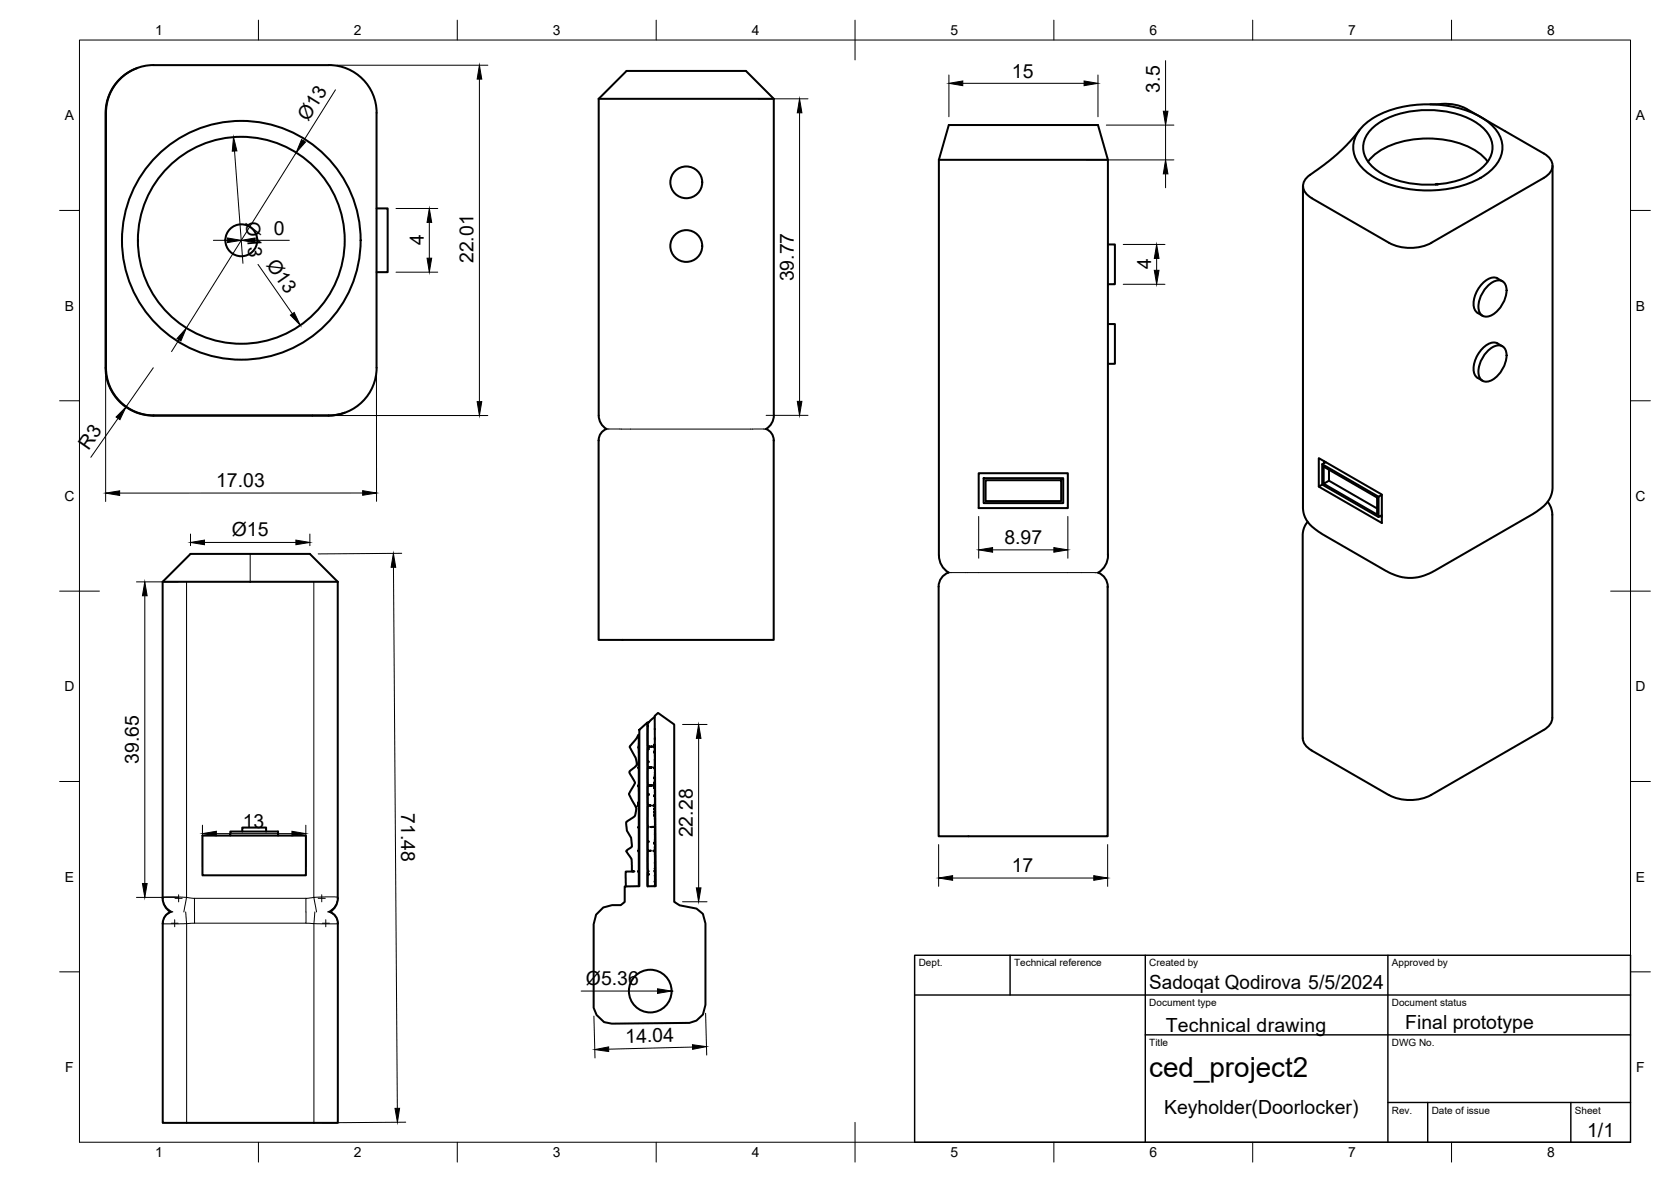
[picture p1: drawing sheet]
<svg xmlns="http://www.w3.org/2000/svg" width="420mm" height="297mm" viewBox="0 0 420 297" stroke-linecap="round" stroke-linejoin="round" font-family="sans-serif">
<!-- layer: Visible -->
<g fill="none" stroke="#000" stroke-width=".51">
<path d="M34.6 17.1l-1.7 .7-1.6 1-2.1 2.1-1.6 2.6-.6 1.7-.4 1.6-.1 61.9a25.3 25.3 0 0 0 .3 6.4 12 12 0 0 0 11.7 9.3h44.3l2.1-.2 1.8-.5M94.7 28.4v64M94.7 28.4a12 12 0 0 0-12-12l-44-.1a12 12 0 0 0-12.1 12.1v64a12 12 0 0 0 12.1 12h44a12 12 0 0 0 12-12M150.5 24.8l7-7h30.1l7 7M150.5 24.8h44.1M150.5 24.8v79.6M194.6 24.8v79.6M341.8 32.7l-2.2 2.7-3.2 3.2-3.5 2.9-2.7 1.9a4.6 4.6 0 0 0-2.6 3.2 3.5 3.5 0 0 0 2.2 3.2l19.5 11.2M343.2 31.2a24.6 24.6 0 0 1 16.7-5 24 24 0 0 1 14.9 5 7.2 7.2 0 0 1 0 11.7 24.6 24.6 0 0 1-16.6 5 24 24 0 0 1-15-5 7.2 7.2 0 0 1 0-11.7zM345.2 32.1a21.9 21.9 0 0 1 16.3-4.3 18.6 18.6 0 0 1 12.2 5.2 6.1 6.1 0 0 1-.8 9 21.9 21.9 0 0 1-16.4 4.3 18.6 18.6 0 0 1-12.2-5.2 6.1 6.1 0 0 1 .9-9zM359.6 26.2h1.9a12.4 12.4 0 0 1 7.2 1.2l19.5 11.2a3.1 3.1 0 0 1 2.1 2.5 3.1 3.1 0 0 1-1.3 3.1l-29.1 16.8a11.7 11.7 0 0 1-10.6 0M94.7 52.4h2.8v16h-2.8"/>
<path d="M236.1 40.2l2.5-8.8h37.5l2.5 8.8M236.1 40.2h42.5M236.1 40.2v99.4M278.6 40.2v99.3a4.9 4.9 0 0 1-2.5 4.4M344 40.6a16.3 16.3 0 0 1 10.6-5.4 24.3 24.3 0 0 1 17.2 3.2l2.3 2.2M361 46.4l.4-.2-.3 .2M361.4 46.2l.1 .1M390.4 41.6v81.1l-.3 1.6-.6 1.3-.9 1.2-3.2 2.4-25.3 14.6-2.8 1.1-2.3 .3-2.7-.2-3.2-1.2-16.5-9.5-3.3-2.5-.8-1.1-.6-1.5-.3-1.4v-81.1M278.6 61.4h1.7v10h-1.7M374 71.9a3.3 3.3 0 0 1 3.8-1.2 3.3 3.3 0 0 1 .8 3.8 7 7 0 0 1-4.7 5.1 2.1 2.1 0 0 1-2.2-2.5l.5-2.4 .8-1.5zM377.8 70.7a3 3 0 0 0-4.4 0 7.1 7.1 0 0 0-2.6 7l.7 .9 1.3 .8M278.6 81.4h1.7v10h-1.7"/>
<path d="M374 88.2a3.3 3.3 0 0 1 3.8-1.2 3.3 3.3 0 0 1 .8 3.9 7 7 0 0 1-4.7 5 2.1 2.1 0 0 1-2.2-2.5l.5-2.3 .8-1.6zM377.8 87a3 3 0 0 0-4.4 0 7.1 7.1 0 0 0-2.6 7.1l.7 .9 1.3 .7M150.5 104.4l.2 1.1 .5 1.1 1.3 1.2a3 3 0 0 0-2 2.8M194.6 104.4l-.2 1.1-.5 1.1-1.3 1.2a3 3 0 0 1 1.9 3v50h-44v-50.2M246.1 118.9h22.4v8.8h-22.4zM332.5 116.7l14.1 8.1M332.9 115.9v.5M333.4 116.1l-.9 .6v5.1l14.1 8.1M334.2 118.1v2.7l-1.4 .8v-4.3l13.5 7.7v4.3l-13.5-7.7M236.1 139.6a5 5 0 0 0 2.4 4.3M247.3 120.2h20v6.2h-20zM247.8 120.7h19v5.2h-19z"/>
<path d="M328.8 131.1l-.8 1.4-.4 1.7v51.3l.2 1 .9 1.3 1.1 .8 19.4 11.2M332.5 121.8l-.9 .5v-7.2l15.9 9.2v7.1l-15.9-9.1M334.2 120.8l12.1 7M347.1 129.7l.4 .2M347.5 124.4l-.9 .4v5.1l.9-.4M389.1 126.1l.9 1.5 .3 1.5v51.3l-.2 1-.9 1.3-1.1 .8-28.3 16.3a11.8 11.8 0 0 1-10.6 0M40.9 146.2h44M84.9 146.2l-7-7h-30l-7 7v79.5a4 4 0 0 0 2 3.5 3 3 0 0 0-2 2.8M84.9 146.2v79.4a3.8 3.8 0 0 1-1.9 3.6 3 3 0 0 1 1.9 2.8M238.5 143.9a3.8 3.8 0 0 0-2.5 3.7v62.5h42.5v-62.6a3.7 3.7 0 0 0-2.4-3.6M160.8 183.4l2-1.8v41.1h2.1l-.3-42.8 .9-.7 4 2.9v44.5l1.4 .9 4.2 .8 1.6 1.4 .7 2.4v20.4l-.7 2.5-1.6 1.5-1.7 .6-19.6 .1-1.9-.3-1.9-1.8-.7-1.8v-21l.6-2.4 1.8-1.8 2.2-.6h2.2l1-.8v-3.9l3.7-.1zM163 191.2l.1 .3z"/>
<path d="M163 192.9v.1zM163 199.5l.1 .3zM163 188l.1 .3zM163.2 192.9l.2-.1zM163.2 187.6h.3zM163.3 197.4l.3-.1zM163.6 192.9l.3-.1zM163.7 197.4l.3-.1zM163.7 187.6h.3zM164.1 187.6h.4v.2zM164.5 195.3v.3zM164.5 197.7v.3z"/>
<path d="M164.5 196.6v.3zM164.5 199.8v.3zM164.5 187.1v.3zM164.5 188.8v.3zM164.6 180.2l-1.7 1.6v5.7l.1 .1-.1 .6-.1 7.5 .1 1.6h.2l-.2 .2v4.2v.7h.4l-.4 .1v.3v4.8l.2 .3-.3 .1v5.7l.4 .1-.3 .1v.3v4.1l.2 .7-.2 .1-.1 .5 .1 3.1M164.6 183.1v.2M164.7 187.2v1.5M164.7 185.5v.3M164.7 190v2.5l-.2 .4 .2 .3v4l-.6 .2h.6v4.9l-.6 .2h.6v4.7l-.1 .5-.3 .1 .3 .1 .1 .4v5.3l-.4 .2 .2 .2 .1-.2 .1 .3-.1 8.6M164.7 189.7v.2M164.7 189.2v.3M164.7 188.8v.3"/>
<path d="M57.9 210h12v-1h-12v1h-7v10h26v-10h-7M60.9 209v-1h6v1M160.5 202.6h.1M160.5 201.9v.5zM160.5 201.6v.3zM163.4 213.8h.3zM163.4 202.5l.3-.1zM163.7 207.8h.3zM164.5 204.7v.3zM164.5 211.7v.3zM164.5 203.1v.3zM164.5 203.9v.3z"/>
<path d="M40.9 232v50.2h44v-50.2M160.6 222.7v-8.5l-.2-.3 .2-.7v-14.3l-.2-1.5 .2-.5v-3.7l-.2-.2 .2-1.3-.2-3.9 .2-3.2-2.3 3.1 1.5 2.6 .3 1.5-.2 .8-1.2 .9a.83 .83 0 0 0 0 1.5l1 1.8-1.5 2.7 .7 1.7 1.1 1.5v.8l-.3 1.5-2.2 1.6v.8a5.5 5.5 0 0 0 1.2 3.1l.2 2.2-1.4 1.2 1.3 1.9 .1 3.1 .6 .1h-2.2l.1 3.8"/>
<circle cx="172.6" cy="45.8" r="4"/>
<circle cx="60.7" cy="60.4" r="30"/>
<circle cx="60.7" cy="60.4" r="4"/>
<circle cx="60.7" cy="60.4" r="26"/>
<circle cx="172.6" cy="61.8" r="4"/>
<circle cx="160.5" cy="219" r=".07"/>
<circle cx="160.5" cy="207.9" r=".07"/>
<circle cx="163" cy="211.5" r=".11"/>
<circle cx="163" cy="219.7" r=".1"/>
<circle cx="163.5" cy="249.1" r="5.4"/>
</g>
<!-- layer: Visible Narrow -->
<g fill="none" stroke="#000" stroke-width=".25">
<path d="M152.5 107.8h40.1M62.9 139.2v7M46.9 146.2v79.3l2 .2v3.5v2.8l-2 .1v50.1M78.9 146.2v79.3l-2 .2v6.3h-28M238.5 143.9h37.6M40.9 225.5a3.9 3.9 0 0 0 2.6 3.7M40.9 225.5l.7-.1 5.3 .1-.7 3.7M43.3 229.2a2.99 2.99 0 0 0-2.4 2.9M46.7 229.2l.2 2.9h-6M48.9 225.7h28M79.2 229.2l-.3 2.9-2-.1M82.5 229.2a2.99 2.99 0 0 1 2.4 2.9"/>
<path d="M84.9 225.5l-.7-.1-5.3 .1 .7 3.7M84.9 225.5a3.9 3.9 0 0 1-2.5 3.7M84.9 232.1h-6v50.1"/>
</g>
<!-- layer: BORDER -->
<g fill="none" stroke="#000" stroke-width=".25">
<path d="M20 10.1h390v276.9h-390zM65 5.1v5M115 5.1v5M165 5.1v5M215 5.1v10M265 5.1v5M315 5.1v5M365 5.1v5M15 52.9h5M410 52.9h5M15 100.7h5M410 100.7h5"/>
<path d="M15 148.6h10M405 148.6h10M15 196.4h5M410 196.4h5M15 244.2h5M410 244.2h5M65 287v5M115 287v5M165 287v5M215 282.1v9.9M265 287v5M315 287v5"/>
<path d="M365 287v5"/>
</g>
<!-- layer: TITLEBLOCK -->
<path d="M230 240.1h180v46.9h-180zM230 250h180M254 240.1v9.9M288 240.1v46.9M349 240.1v46.9M288 260.1h122M349 277.1h61M359 277.1v9.9M395 277.1v9.9" fill="none" stroke="#000" stroke-width=".36"/>
<!-- layer: FD_Dimensions -->
<g fill="none" stroke="#000" stroke-width=".25">
<path d="M84.8 16.4h37.9M120.5 19.9v81M238.6 18.8v10.5M276.1 18.8v10.5M293.1 15.2v12.7M59 38l2.1 28.2M74.5 38.4l-27.6 44M84.3 22.6l-8 12.8M190.6 24.8h12.6M201 28.3v72.6M242.1 20.9h30.5M278.2 31.4h17"/>
<path d="M293.1 31.4v8.8M99.6 52.4h10.5M107.9 55.9v9M273.2 40.2h22M293.1 43.7v3.5M53.7 60.4h3.5M64.2 60.4h8.5M64.9 66.4l8.6 12.5M99.6 68.4h10.5M282.4 61.4h10.5M282.4 71.4h10.5M290.8 64.9v3"/>
<path d="M26.6 94.5v31.5M38.5 92.4l-6.8 9.9M45 85.4l-1.9 3M94.7 94.5v31.5M29.7 105.1l-6.9 9.8M80.6 104.4h42.1M192.6 104.4h10.6M47.9 134.2v2.9M51.4 136.3h23M77.9 134.2v2.9M91.2 123.9h-61.1M101 139.1l-21 .1"/>
<path d="M246.1 129.8v10.5M249.6 138.2h15.4M268.5 129.8v10.5M34.3 146.2h10.5M36.4 149.7v72.3M98.9 142.6l1 135.9M171.6 182.1h6.2M175.7 185.6v37.5M50.9 207.4v10.5M54.4 209.5h19M76.9 207.4v10.5M236 212.2v10.5"/>
<path d="M278.5 212.2v10.5M34.3 225.5h10.5M171.6 226.6h6.2M239.5 220.6h35.5M146.1 249.1h19.2M149.3 255.4l.3 10.5M177.4 254.6l.3 10.5M174.1 263.1l-21 .6M102 282l-21 .2"/>
</g>
<g fill="#000" stroke="#000" stroke-width=".25">
<path d="M120.5 16.4l.6 3.5h-1.1zM58.7 34.5l.9 3.4-1.2 .1zM75.8 35.1l1 .6-2.3 2.7zM201 24.8l.6 3.5h-1.1zM238.6 20.9l3.5-.6v1.2zM272.6 20.3l3.5 .6-3.5 .6zM292.5 27.9h1.2l-.6 3.5zM57.2 59.8l3.5 .6-3.5 .6zM60.7 60.4l3.5-.6v1.2zM107.9 52.4l.6 3.5h-1.1zM293.1 40.2l.6 3.5h-1.2zM73 79.2l1-.7 1.5 3.2z"/>
<path d="M107.4 64.9h1.1l-.6 3.5zM290.8 61.4l.6 3.5h-1.2zM290.2 67.9h1.2l-.6 3.5zM46.9 82.4l-1.4 3.3-1-.6zM31.7 102.3l-1.5 3.2-1-.7zM120 100.9h1.1l-.6 3.5zM200.5 100.9h1.1l-.6 3.5zM26.6 123.9l3.5-.6v1.2zM47.9 136.3l3.5-.6v1.2zM74.4 135.7l3.5 .6-3.5 .6zM91.2 123.3l3.5 .6-3.5 .6zM246.1 138.2l3.5-.6v1.2z"/>
<path d="M265 137.6l3.5 .6-3.5 .6zM36.4 146.2l.6 3.5h-1.2zM98.9 139.1l.6 3.5h-1.2zM175.7 182.1l.6 3.5h-1.2zM50.9 209.5l3.5-.6v1.2zM73.4 208.9l3.5 .6-3.5 .6zM35.8 222h1.2l-.6 3.5zM175.1 223.1h1.2l-.6 3.5zM236 220.6l3.5-.5v1.1zM275 220.1l3.5 .5-3.5 .6zM165.3 248.5l3.5 .6-3.5 .5zM99.3 278.5h1.2l-.6 3.5z"/>
<path d="M149.5 263.8l3.5-.7 .1 1.2zM174.1 262.5l3.5 .5-3.5 .7z"/>
</g>
<!-- layer: Smart Centers -->
<path d="M43 232h1.8M43.9 231.1v1.8M44 225.7h1.8M44.9 224.9v1.7M80 225.7h1.8M80.9 224.9v1.7M81 232h1.8M81.9 231.1v1.8" fill="none" stroke="#000" stroke-width=".25"/>
<text font-size="7" x="289" y="270.6">ced_project2</text>
<g font-size="4.9">
<text x="254.4" y="19.5">15</text>
<text x="291.6" y="23.2" transform="rotate(-90 291.6 23.2)">3.5</text>
<text x="77.5" y="30.6" transform="rotate(-58 77.5 30.6)">Ø13</text>
<text x="61.8" y="55.7" transform="rotate(86 61.8 55.7)">Ø13</text>
<text x="68.9" y="58.9">0</text>
<text x="106.6" y="61.7" transform="rotate(-90 106.6 61.7)">4</text>
<text x="66.8" y="66.6" transform="rotate(55 66.8 66.6)">Ø13</text>
<text x="119.1" y="66.2" transform="rotate(-90 119.1 66.2)">22.01</text>
<text x="199.6" y="70.7" transform="rotate(-90 199.6 70.7)">39.77</text>
<text x="289.4" y="67.7" transform="rotate(-90 289.4 67.7)">4</text>
<text x="22.2" y="113.2" transform="rotate(-55 22.2 113.2)">R3</text>
<text x="54.4" y="122.5">17.03</text>
<text x="58.3" y="134.8">Ø15</text>
<text x="252.5" y="136.7">8.97</text>
<text x="34.9" y="192" transform="rotate(-90 34.9 192)">39.65</text>
<text x="61" y="208">13</text>
<text x="100.8" y="204.4" transform="rotate(90 100.8 204.4)">71.48</text>
<text x="174.2" y="210.4" transform="rotate(-90 174.2 210.4)">22.28</text>
<text x="254.4" y="219.2">17</text>
<text x="147.3" y="247.5">Ø5.36</text>
<text x="289" y="248.5">Sadoqat Qodirova 5/5/2024</text>
<text x="157.3" y="262.1" transform="rotate(-1 157.3 262.1)">14.04</text>
<text x="293.1" y="259.4">Technical drawing</text>
<text x="353.3" y="258.6">Final prototype</text>
<text x="292.7" y="279.9">Keyholder(Doorlocker)</text>
<text x="399.1" y="285.7">1/1</text>
</g>
<g font-size="3.5">
<text x="39" y="8.8">1</text>
<text x="89" y="8.8">2</text>
<text x="139" y="8.8">3</text>
<text x="189" y="8.8">4</text>
<text x="239" y="8.8">5</text>
<text x="289" y="8.8">6</text>
<text x="339" y="8.8">7</text>
<text x="389" y="8.8">8</text>
<text x="16.3" y="30.2">A</text>
<text x="411.3" y="30.2">A</text>
<text x="16.3" y="78">B</text>
<text x="411.3" y="78">B</text>
<text x="16.2" y="125.9">C</text>
<text x="411.2" y="125.9">C</text>
<text x="16.2" y="173.7">D</text>
<text x="411.2" y="173.7">D</text>
<text x="16.3" y="221.6">E</text>
<text x="411.3" y="221.6">E</text>
<text x="16.4" y="269.4">F</text>
<text x="411.4" y="269.4">F</text>
<text x="39" y="290.8">1</text>
<text x="89" y="290.8">2</text>
<text x="139" y="290.8">3</text>
<text x="189" y="290.8">4</text>
<text x="239" y="290.8">5</text>
<text x="289" y="290.8">6</text>
<text x="339" y="290.8">7</text>
<text x="389" y="290.8">8</text>
</g>
<g font-size="2.5">
<text x="231" y="242.9">Dept.</text>
<text x="255" y="242.9">Technical reference</text>
<text x="289" y="242.9">Created by</text>
<text x="350" y="242.9">Approved by</text>
<text x="289" y="252.8">Document type</text>
<text x="350" y="252.8">Document status</text>
<text x="289" y="262.9">Title</text>
<text x="350" y="262.9">DWG No.</text>
<text x="350" y="279.9">Rev.</text>
<text x="360" y="279.9">Date of issue</text>
<text x="396" y="279.9">Sheet</text>
</g>
</svg>
